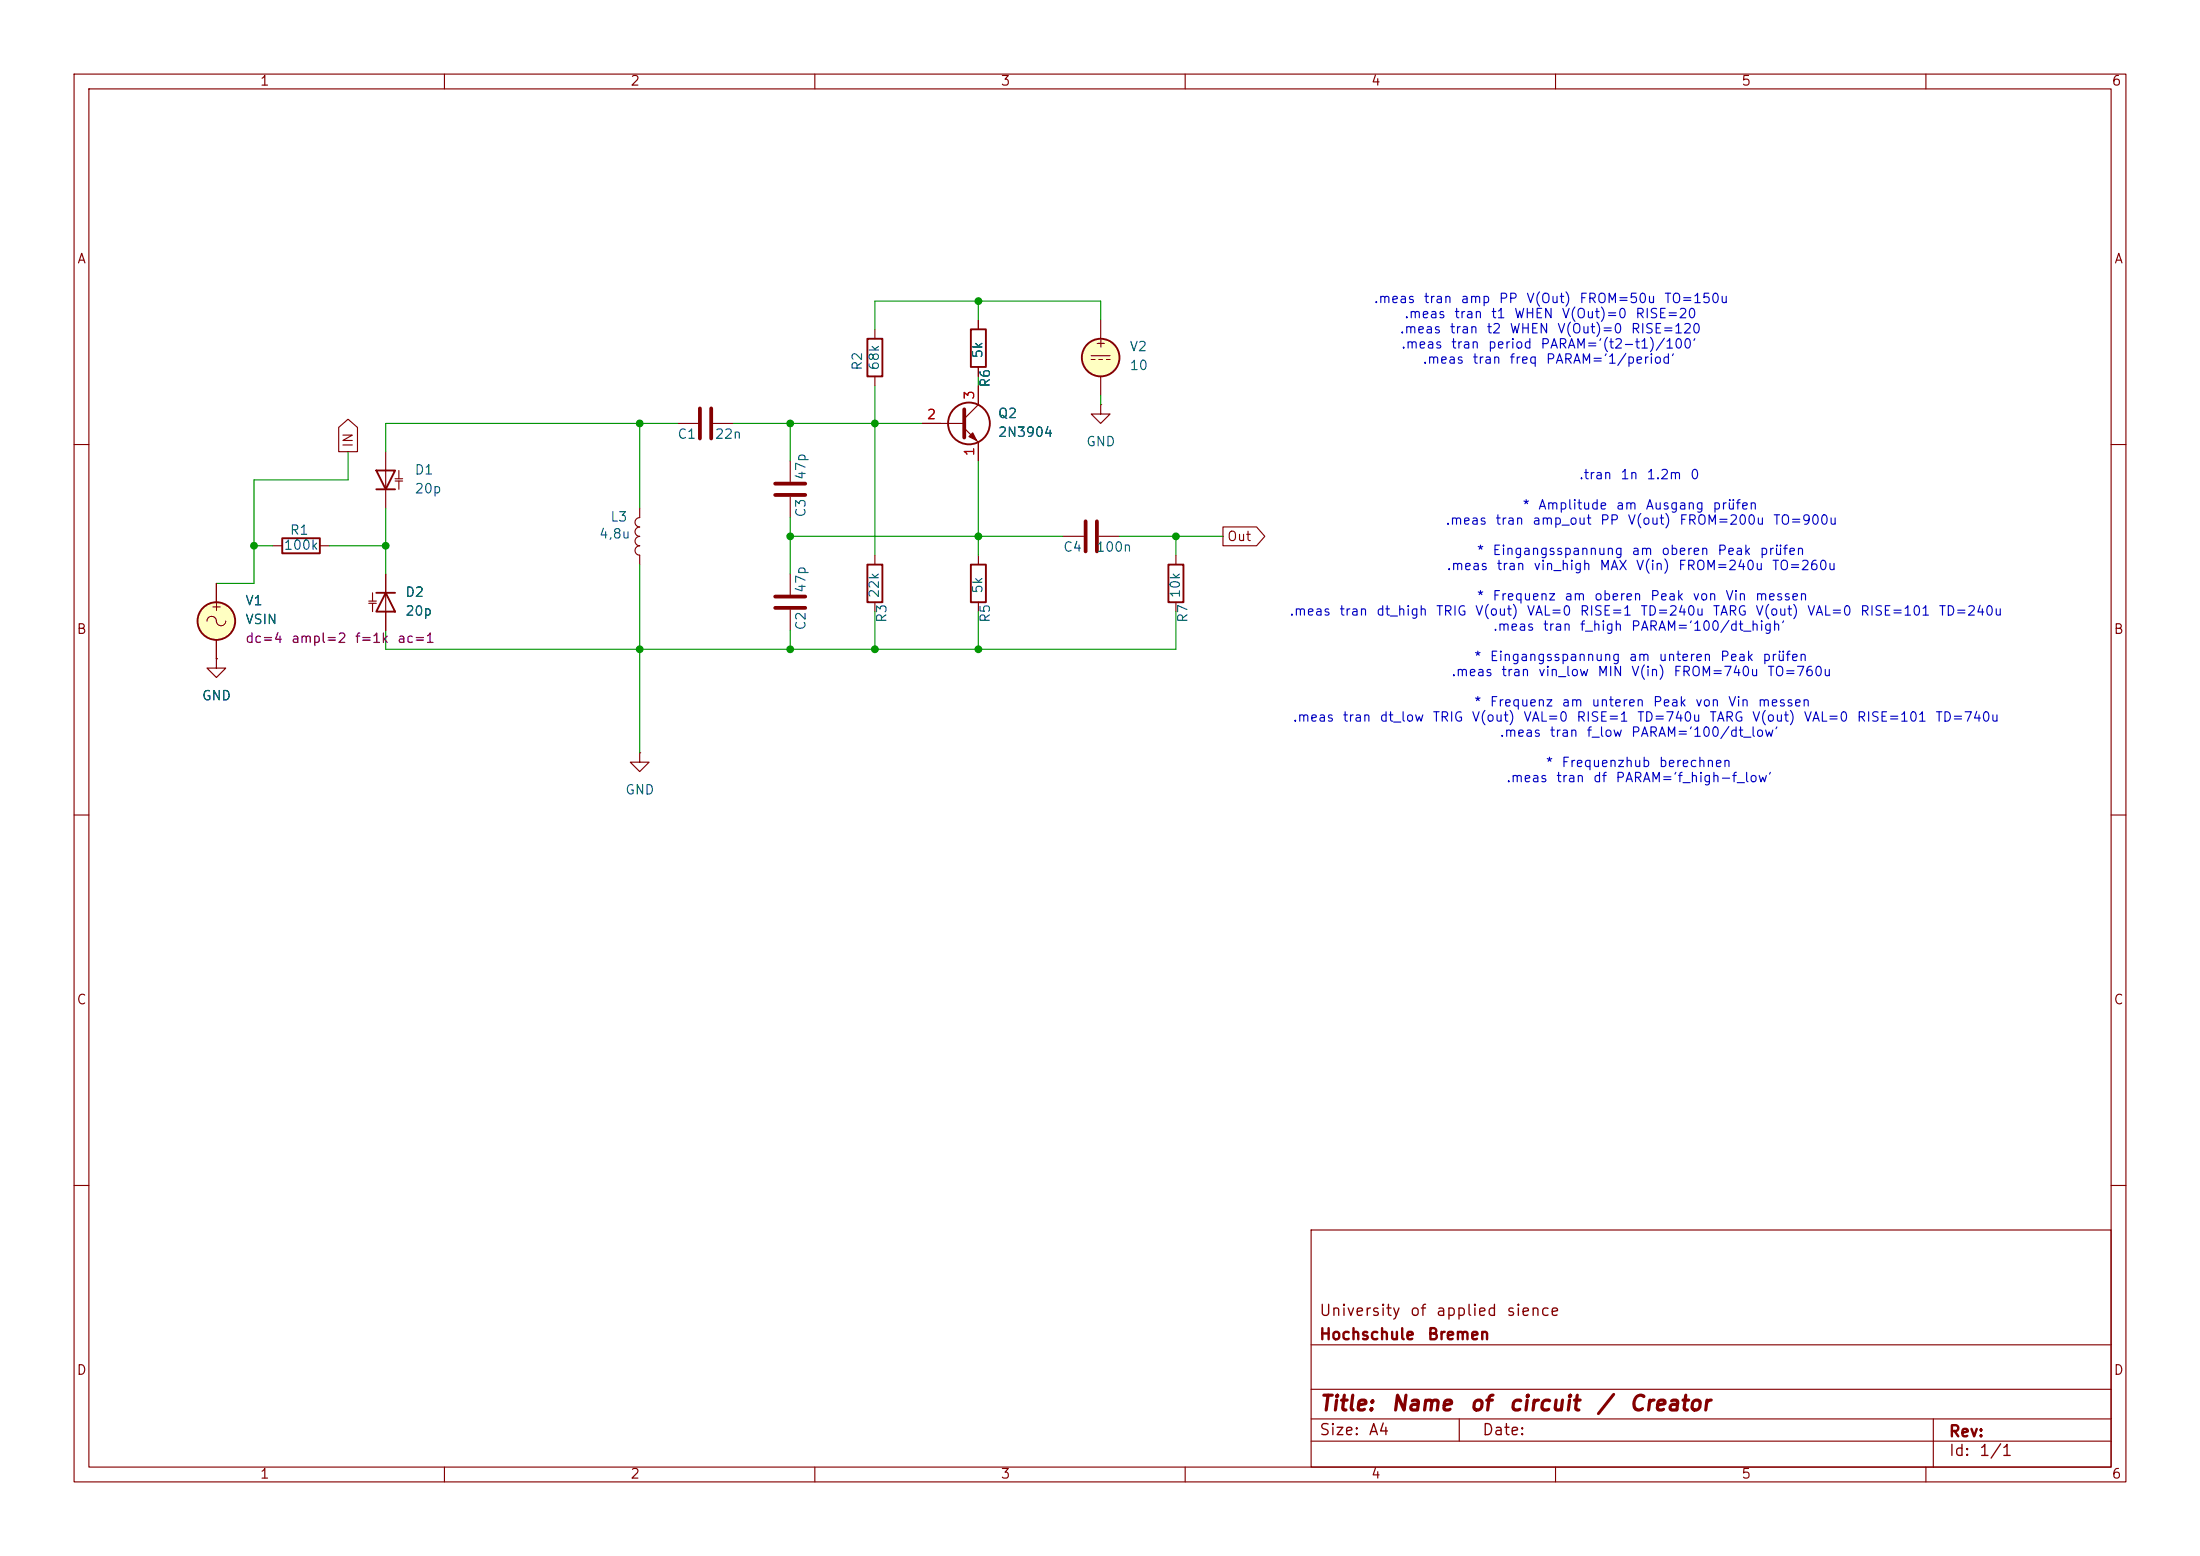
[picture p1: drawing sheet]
<svg xmlns="http://www.w3.org/2000/svg" width="297mm" height="210mm" viewBox="0 0 297 210" stroke-linecap="round" stroke-linejoin="round" font-family="sans-serif">
<g fill="none" stroke="#840000" stroke-width=".15">
<path d="M10 10h277v190h-277zM12 12h273v186h-273zM60 10v2M110 10v2M160 10v2M210 10v2M260 10v2M45.7 57.7l1.3-1.1 1.3 1.1v3.3h-2.6zM91.4 57.2h2.8M96.3 57.2h2.8M118.1 44.5v1.2M118.1 50.8v1.3"/>
<path d="M124.5 57.2h5.7M130.2 57.8l1.9 1.9v2.5M132.1 52.1v2.5l-1.9 1.9M132.1 43.2v1.3M132.1 49.5v1.3M147.3 48h2.6M147.3 48.5h.5M148.3 48.5h.5M148.6 54.6v1.3h1.3l-1.3 1.3-1.3-1.3h1.3M148.6 54.6h.1M148.6 43.2v2.5M148.6 50.8v2.5"/>
<path d="M149.4 48.5h.5M10 60h2M29.2 78.7v2.6M36.8 73.7h1.3M43.2 73.7h1.2M52.1 61v7.6M52.1 77.5v7.6M53.3 64.9h1.1M53.3 64.6h1.1M53.8 63.5v1.1M53.8 64.9v1.1M86.4 71.1a.64 .64 0 0 0-.7 .7 .64 .64 0 0 0 .7 .6 .64 .64 0 0 0-.7 .6 .64 .64 0 0 0 .7 .7 .63 .63 0 0 0-.7 .6 .63 .63 0 0 0 .7 .6v1.3"/>
<path d="M86.4 68.6v1.3a.63 .63 0 0 0-.7 .6 .63 .63 0 0 0 .7 .6M106.7 62.2v2.8M106.7 67.1v2.8M106.7 77.5v2.8M118.1 74.9v1.3M132.1 74.9v1.3M143.5 72.4h2.8M148.3 72.4h2.8M158.7 74.9v1.3M165.1 71.1h4.5l1.2 1.3-1.2 1.3h-4.5zM285 60h2M27.9 83.8a.67 .67 0 0 1 .8-.6 .67 .67 0 0 1 .5 .8 .64 .64 0 0 0 .8 .4 .64 .64 0 0 0 .5-.6"/>
<path d="M29.2 88.9v1.3h1.3l-1.3 1.2-1.3-1.2h1.3M29.2 88.9h.1M29.2 86.4v2.5M49.8 81.1h1M49.8 81.4h1M50.3 80v1.1M50.3 81.4v1.2M106.7 82.3v2.8M118.1 81.3v1.3M132.1 81.3v1.3M158.7 81.3v1.3M10 110h2"/>
<path d="M86.4 101.6v1.3h1.2l-1.2 1.2-1.3-1.2h1.3M86.4 101.6h.1M285 110h2M10 160h2M177 166h108v32h-108zM285 160h2M60 198v2M110 198v2M160 198v2M177 194.5h108M177 191.5h108M177 187.5h108"/>
<path d="M177 181.5h108M197 191.5v3M210 198v2M260 198v2M261 191.5v6.5"/>
</g>
<g fill="none" stroke="#840000" stroke-width=".25">
<path d="M117.1 45.7h2v5.1h-2zM131.1 44.5h2v5h-2zM38.1 72.6h5.1v2.1h-5.1zM50.8 63.5h2.5l-1.2 2.5zM50.8 66h2.5M117.1 76.2h2v5.1h-2zM131.1 76.2h2v5.1h-2zM157.7 76.2h2.1v5.1h-2.1zM50.8 80h2.5M52.1 80l1.2 2.6h-2.5z"/>
<circle cx="130.8" cy="57.1" r="2.82"/>
<circle cx="148.6" cy="48.3" r="2.54"/>
<circle cx="29.2" cy="83.8" r="2.54"/>
</g>
<path d="M94.5 55.1v4.1M96 55.1v4.1M130.2 55.2v3.9M104.6 66.8h4.1M104.6 65.3h4.1M146.6 70.4v4M148.1 70.4v4M104.6 82h4.1M104.6 80.5h4.1" fill="none" stroke="#840000" stroke-width=".51"/>
<g fill="#ffffc2" stroke="#ffffc2" stroke-width=".14">
<circle cx="29.2" cy="83.8" r="2.54"/>
<circle cx="148.6" cy="48.3" r="2.54"/>
</g>
<path d="M130.8 58.9l.5-.5 .5 1z" fill="#840000" stroke="#840000" stroke-width=".15"/>
<g fill="none" stroke="#009600" stroke-width=".15">
<path d="M86.4 57.2v11.4M91.4 57.2h-39.3v3.8M99.1 57.2h25.4M106.7 57.2v5M118.1 52.1v22.8M132.1 40.6v2.6M132.1 50.8v1.3M148.6 43.2v-2.6h-30.5v3.9M148.6 53.3v1.3M34.3 73.7h2.5M44.4 73.7h7.7M47 61v3.8h-12.7v13.9h-5.1"/>
<path d="M52.1 68.6v8.9M86.4 76.2v25.4M106.7 72.4h36.8M106.7 69.9v7.6M132.1 62.2v12.7M151.1 72.4h14M158.7 72.4v2.5M106.7 85.1v2.5M118.1 82.6v5M132.1 82.6v5M158.7 82.6v5h-106.6v-2.5"/>
</g>
<g fill="#009600" stroke="#009600" stroke-width=".14">
<circle cx="158.7" cy="72.4" r=".46"/>
<circle cx="118.1" cy="87.6" r=".46"/>
<circle cx="132.1" cy="87.6" r=".46"/>
<circle cx="106.7" cy="87.6" r=".46"/>
<circle cx="106.7" cy="72.4" r=".46"/>
<circle cx="132.1" cy="40.6" r=".46"/>
<circle cx="132.1" cy="72.4" r=".46"/>
<circle cx="52.1" cy="73.7" r=".46"/>
<circle cx="34.3" cy="73.7" r=".46"/>
<circle cx="86.4" cy="87.6" r=".46"/>
<circle cx="118.1" cy="57.2" r=".46"/>
<circle cx="106.7" cy="57.2" r=".46"/>
<circle cx="86.4" cy="57.2" r=".46"/>
</g>
<g font-size="2" fill="#840000">
<text x="178" y="190.9">Title:</text>
<text x="187.7" y="190.9">Name</text>
<text x="198.3" y="190.9">of</text>
<text x="203.5" y="190.9">circuit</text>
<text x="215.4" y="190.9">/</text>
<text x="219.8" y="190.9">Creator</text>
</g>
<g font-size="1.5" fill="#840000">
<text x="178" y="178">University</text>
<text x="190.2" y="178">of</text>
<text x="193.7" y="178">applied</text>
<text x="203.3" y="178">sience</text>
<text x="178" y="181.2">Hochschule</text>
<text x="192.6" y="181.2">Bremen</text>
<text x="178" y="194.1">Size:</text>
<text x="184.7" y="194.1">A4</text>
<text x="200" y="194.1">Date:</text>
<text x="263" y="194.3">Rev:</text>
<text x="263" y="196.9">Id:</text>
<text x="267.1" y="196.9">1/1</text>
</g>
<g font-size="1.3" fill="#840000">
<text x="35" y="11.9">1</text>
<text x="85" y="11.9">2</text>
<text x="135" y="11.9">3</text>
<text x="185" y="11.9">4</text>
<text x="235" y="11.9">5</text>
<text x="285" y="11.9">6</text>
<text x="10.3" y="35.9">A</text>
<text x="285.3" y="35.9">A</text>
<text x="147.7" y="47.2">+</text>
<text x="47.9" y="60.5" transform="rotate(-90 47.9 60.5)">IN</text>
<text x="165.6" y="73.3">Out</text>
<text x="28.3" y="82.8">+</text>
<text x="10.3" y="85.9">B</text>
<text x="285.3" y="85.9">B</text>
<text x="10.3" y="135.9">C</text>
<text x="285.3" y="135.9">C</text>
<text x="10.3" y="185.9">D</text>
<text x="285.3" y="185.9">D</text>
<text x="35" y="199.9">1</text>
<text x="85" y="199.9">2</text>
<text x="135" y="199.9">3</text>
<text x="185" y="199.9">4</text>
<text x="235" y="199.9">5</text>
<text x="285" y="199.9">6</text>
</g>
<g font-size="1.3" fill="#0000c2">
<text x="185.4" y="41.2">.meas</text>
<text x="192.1" y="41.2">tran</text>
<text x="197.1" y="41.2">amp</text>
<text x="202.3" y="41.2">PP</text>
<text x="206" y="41.2">V(Out)</text>
<text x="213.1" y="41.2">FROM=50u</text>
<text x="224.6" y="41.2">TO=150u</text>
<text x="188.9" y="45.3">.meas</text>
<text x="189.1" y="47.4">.meas</text>
<text x="189.5" y="43.3">.meas</text>
<text x="195.6" y="45.3">tran</text>
<text x="195.8" y="47.4">tran</text>
<text x="196.2" y="43.3">tran</text>
<text x="200.6" y="45.3">t2</text>
<text x="200.8" y="47.4">period</text>
<text x="201.2" y="43.3">t1</text>
<text x="203.7" y="45.3">WHEN</text>
<text x="204.3" y="43.3">WHEN</text>
<text x="207.9" y="47.4">PARAM='(t2-t1)/100'</text>
<text x="210.1" y="45.3">V(Out)=0</text>
<text x="210.7" y="43.3">V(Out)=0</text>
<text x="220.1" y="45.3">RISE=120</text>
<text x="220.7" y="43.3">RISE=20</text>
<text x="192" y="49.4">.meas</text>
<text x="198.7" y="49.4">tran</text>
<text x="203.7" y="49.4">freq</text>
<text x="208.6" y="49.4">PARAM='1/period'</text>
<text x="213.1" y="65">.tran</text>
<text x="218.7" y="65">1n</text>
<text x="222.2" y="65">1.2m</text>
<text x="228.1" y="65">0</text>
<text x="195.1" y="71.1">.meas</text>
<text x="201.8" y="71.1">tran</text>
<text x="205.4" y="69.1">*</text>
<text x="206.8" y="71.1">amp_out</text>
<text x="207.6" y="69.1">Amplitude</text>
<text x="215.9" y="71.1">PP</text>
<text x="218" y="69.1">am</text>
<text x="219.6" y="71.1">V(out)</text>
<text x="222.1" y="69.1">Ausgang</text>
<text x="226.6" y="71.1">FROM=200u</text>
<text x="231.1" y="69.1">prüfen</text>
<text x="239.3" y="71.1">TO=900u</text>
<text x="195.2" y="77.3">.meas</text>
<text x="199.3" y="75.2">*</text>
<text x="201.4" y="75.2">Eingangsspannung</text>
<text x="201.9" y="77.3">tran</text>
<text x="206.9" y="77.3">vin_high</text>
<text x="215.8" y="77.3">MAX</text>
<text x="220.2" y="75.2">am</text>
<text x="220.8" y="77.3">V(in)</text>
<text x="224.2" y="75.2">oberen</text>
<text x="226.5" y="77.3">FROM=240u</text>
<text x="231.8" y="75.2">Peak</text>
<text x="237.5" y="75.2">prüfen</text>
<text x="239.1" y="77.3">TO=260u</text>
<text x="174" y="83.4">.meas</text>
<text x="180.7" y="83.4">tran</text>
<text x="185.7" y="83.4">dt_high</text>
<text x="193.8" y="83.4">TRIG</text>
<text x="199" y="83.4">V(out)</text>
<text x="199.3" y="81.4">*</text>
<text x="201.4" y="81.4">Frequenz</text>
<text x="206" y="83.4">VAL=0</text>
<text x="211.1" y="81.4">am</text>
<text x="213.2" y="83.4">RISE=1</text>
<text x="215.1" y="81.4">oberen</text>
<text x="221.4" y="83.4">TD=240u</text>
<text x="222.7" y="81.4">Peak</text>
<text x="228.4" y="81.4">von</text>
<text x="231.1" y="83.4">TARG</text>
<text x="232.8" y="81.4">Vin</text>
<text x="236.8" y="81.4">messen</text>
<text x="236.9" y="83.4">V(out)</text>
<text x="243.9" y="83.4">VAL=0</text>
<text x="251" y="83.4">RISE=101</text>
<text x="261.6" y="83.4">TD=240u</text>
<text x="198.9" y="89.5">*</text>
<text x="201" y="89.5">Eingangsspannung</text>
<text x="201.5" y="85.4">.meas</text>
<text x="208.2" y="85.4">tran</text>
<text x="213.2" y="85.4">f_high</text>
<text x="219.8" y="89.5">am</text>
<text x="220.1" y="85.4">PARAM='100/dt_high'</text>
<text x="223.8" y="89.5">unteren</text>
<text x="232.1" y="89.5">Peak</text>
<text x="237.8" y="89.5">prüfen</text>
<text x="195.8" y="91.6">.meas</text>
<text x="198.9" y="95.7">*</text>
<text x="201" y="95.7">Frequenz</text>
<text x="202.6" y="91.6">tran</text>
<text x="207.6" y="91.6">vin_low</text>
<text x="210.7" y="95.7">am</text>
<text x="214.7" y="95.7">unteren</text>
<text x="215.6" y="91.6">MIN</text>
<text x="220.1" y="91.6">V(in)</text>
<text x="223.1" y="95.7">Peak</text>
<text x="225.8" y="91.6">FROM=740u</text>
<text x="228.8" y="95.7">von</text>
<text x="233.2" y="95.7">Vin</text>
<text x="237.2" y="95.7">messen</text>
<text x="238.5" y="91.6">TO=760u</text>
<text x="174.4" y="97.7">.meas</text>
<text x="181.2" y="97.7">tran</text>
<text x="186.1" y="97.7">dt_low</text>
<text x="193.3" y="97.7">TRIG</text>
<text x="198.6" y="97.7">V(out)</text>
<text x="202.4" y="99.8">.meas</text>
<text x="205.6" y="97.7">VAL=0</text>
<text x="209.1" y="99.8">tran</text>
<text x="212.7" y="97.7">RISE=1</text>
<text x="214.1" y="99.8">f_low</text>
<text x="220.1" y="99.8">PARAM='100/dt_low'</text>
<text x="220.9" y="97.7">TD=740u</text>
<text x="230.7" y="97.7">TARG</text>
<text x="236.4" y="97.7">V(out)</text>
<text x="243.4" y="97.7">VAL=0</text>
<text x="250.6" y="97.7">RISE=101</text>
<text x="261.2" y="97.7">TD=740u</text>
<text x="203.2" y="105.9">.meas</text>
<text x="208.6" y="103.9">*</text>
<text x="210" y="105.9">tran</text>
<text x="210.7" y="103.9">Frequenzhub</text>
<text x="215" y="105.9">df</text>
<text x="218" y="105.9">PARAM='f_high-f_low'</text>
<text x="223.9" y="103.9">berechnen</text>
</g>
<g font-size="1.3" fill="#006464">
<text x="152.4" y="47.7">V2</text>
<text x="116.7" y="50.1" transform="rotate(-90 116.7 50.1)">R2</text>
<text x="119" y="50.1" transform="rotate(-90 119 50.1)">68k</text>
<text x="132.9" y="48.5" transform="rotate(-90 132.9 48.5)">5k</text>
<text x="134" y="52.4" transform="rotate(-90 134 52.4)">R6</text>
<text x="152.4" y="50.3">10</text>
<text x="91.4" y="59.5">C1</text>
<text x="96.4" y="59.5">22n</text>
<text x="134.6" y="56.7">Q2</text>
<text x="134.6" y="59.3">2N3904</text>
<text x="55.9" y="64.4">D1</text>
<text x="109.1" y="64.9" transform="rotate(-90 109.1 64.9)">47p</text>
<text x="146.6" y="60.6">GND</text>
<text x="55.9" y="66.9">20p</text>
<text x="82.3" y="70.7">L3</text>
<text x="109.1" y="69.9" transform="rotate(-90 109.1 69.9)">C3</text>
<text x="38.2" y="74.5">100k</text>
<text x="39" y="72.5">R1</text>
<text x="80.8" y="73">4,8u</text>
<text x="143.4" y="74.8">C4</text>
<text x="147.9" y="74.8">100n</text>
<text x="33" y="82">V1</text>
<text x="54.6" y="80.9">D2</text>
<text x="54.6" y="83.4">20p</text>
<text x="109.1" y="80.1" transform="rotate(-90 109.1 80.1)">47p</text>
<text x="119" y="80.8" transform="rotate(-90 119 80.8)">22k</text>
<text x="132.9" y="80.2" transform="rotate(-90 132.9 80.2)">5k</text>
<text x="159.6" y="80.8" transform="rotate(-90 159.6 80.8)">10k</text>
<text x="33" y="84.6">VSIN</text>
<text x="109.1" y="85.2" transform="rotate(-90 109.1 85.2)">C2</text>
<text x="120" y="84.1" transform="rotate(-90 120 84.1)">R3</text>
<text x="134" y="84.1" transform="rotate(-90 134 84.1)">R5</text>
<text x="160.6" y="84.1" transform="rotate(-90 160.6 84.1)">R7</text>
<text x="27.2" y="94.8">GND</text>
<text x="84.3" y="107.5">GND</text>
</g>
<g font-size="1.3" fill="#a90000">
<text x="125" y="56.9">2</text>
<text x="131.8" y="54" transform="rotate(-90 131.8 54)">3</text>
<text x="131.8" y="61.7" transform="rotate(-90 131.8 61.7)">1</text>
</g>
<g font-size="1.3" fill="#840084">
<text x="33" y="87.1">dc=4</text>
<text x="39.2" y="87.1">ampl=2</text>
<text x="47.8" y="87.1">f=1k</text>
<text x="53.5" y="87.1">ac=1</text>
</g>
</svg>
